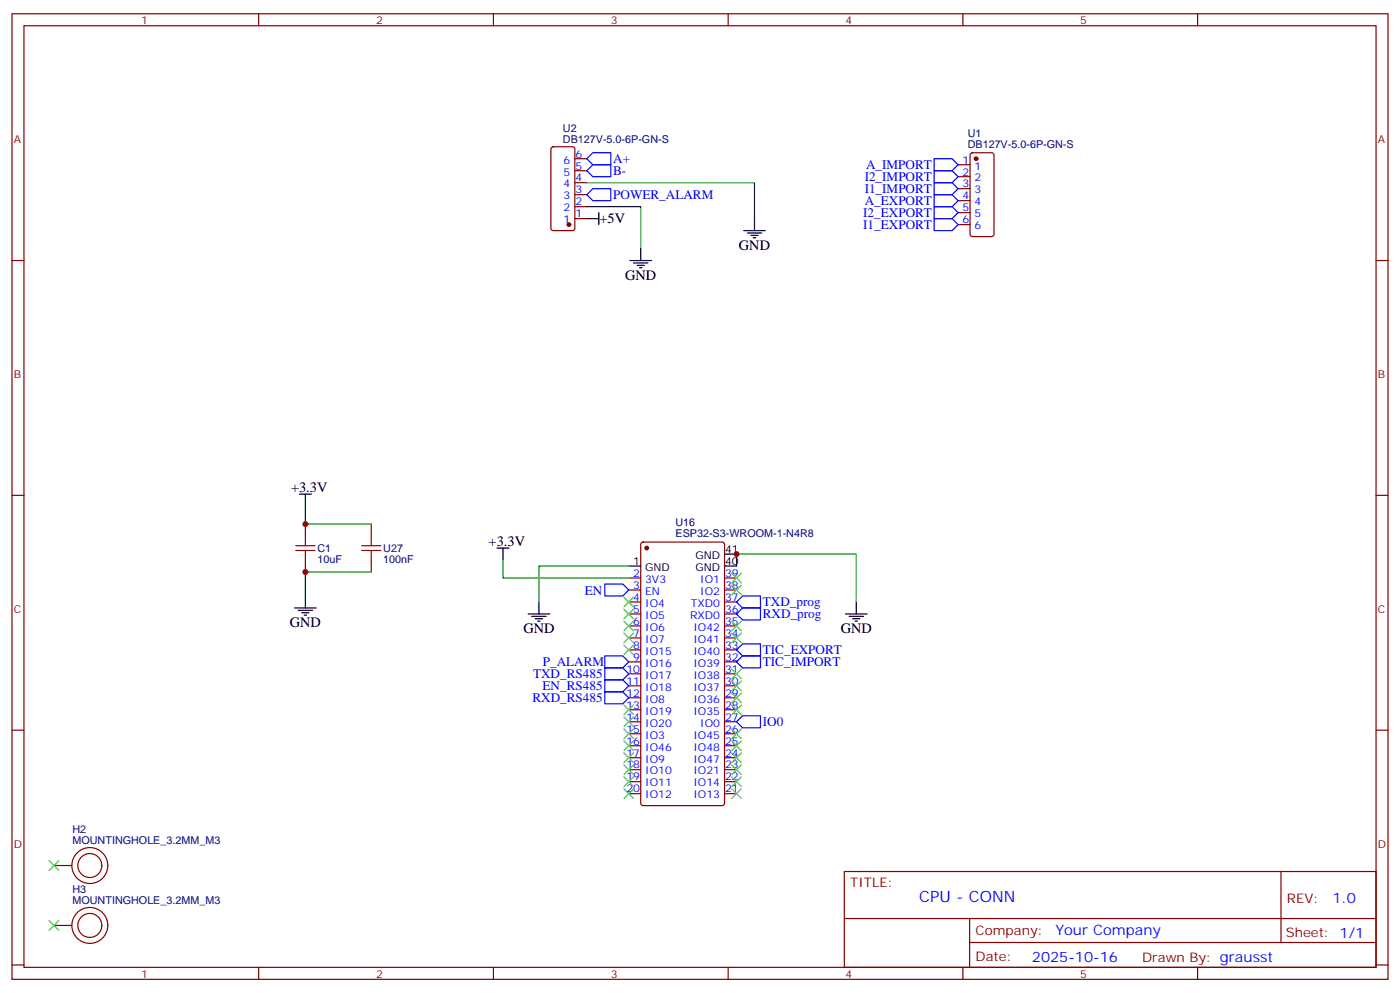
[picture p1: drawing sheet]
<svg xmlns="http://www.w3.org/2000/svg" width="412mm" height="292mm" viewBox="0 0 412 292" stroke-linecap="round" stroke-linejoin="round" font-family="sans-serif">
<g fill="none" stroke="#870000" stroke-width=".35">
<path d="M3.5 4.1h405.4v284.3h-405.4zM7.1 7.6h398.2v277.3h-398.2zM76.2 4.1v3.5M145.3 4.1v3.5M214.5 4.1v3.5M283.6 4.1v3.5M352.8 4.1v3.5M162.5 43.4l.5-.2h5.6l.7 .4v23.6l-.4 .7h-5.9l-.7-.5v-23.5zM169.3 57.3h3.6M169.3 53.8h3.6M169.3 50.3h3.6M169.3 46.7h3.6"/>
<path d="M282.2 48.5h3.6M282.2 52h3.6M282.2 55.6h3.6M282.2 59.1h3.6M286 45.2l.5-.2h5.6l.7 .4v23.6l-.5 .6-5.8 .1-.7-.5v-23.5zM3.5 76.7h3.6M169.3 64.4h3.6M169.3 60.9h3.6M282.2 62.6h3.6M282.2 66.1h3.6M405.3 76.7h3.6M3.5 145.9h3.6"/>
<path d="M90 154.3v3.6M109.4 154.3v3.6M189 159.8l.4-.2h23.3l.7 .5v76.4l-.4 .7h-23.6l-.6-.4-.1-76.5zM405.3 145.9h3.6M90 164.9v3.6M109.4 164.9v3.6M185.2 170.2h3.5M185.2 173.7h3.5M185.2 177.3h3.5M213.4 170.2h3.6M213.4 173.7h3.6M213.4 177.3h3.6"/>
<path d="M185.2 180.8h3.5M185.2 184.3h3.5M185.2 187.9h3.5M185.2 191.4h3.5M185.2 194.9h3.5M185.2 198.4h3.5M213.4 180.8h3.6M213.4 184.3h3.6M213.4 187.9h3.6M213.4 191.4h3.6M213.4 194.9h3.6M213.4 198.4h3.6"/>
<path d="M3.5 215h3.6M185.2 202h3.5M185.2 205.5h3.5M185.2 209h3.5M185.2 212.5h3.5M185.2 216.1h3.5M185.2 219.6h3.5M213.4 202h3.6M213.4 205.5h3.6M213.4 209h3.6M213.4 212.5h3.6M213.4 216.1h3.6"/>
<path d="M213.4 219.6h3.6M405.3 215h3.6M185.2 223.1h3.5M185.2 226.7h3.5M185.2 230.2h3.5M185.2 233.7h3.5M213.4 223.1h3.6M213.4 226.7h3.6M213.4 230.2h3.6M213.4 233.7h3.6M15.9 254.9h5.3M248.7 256.6h156.6v28.3h-156.6z"/>
<path d="M377.3 256.7v20.8M15.9 272.5h5.3M248.7 270.5h156.5M285.6 277.5h119.6M285.6 270.5v14.1M3.5 284.2h3.6M76.2 284.9v3.5M145.3 284.9v3.5M214.5 284.9v3.5M283.6 284.9v3.5M352.8 284.9v3.5M405.3 284.2h3.6"/>
<circle cx="26.5" cy="254.9" r="3.5"/>
<circle cx="26.5" cy="254.9" r="5.3"/>
<circle cx="26.5" cy="272.5" r="3.5"/>
<circle cx="26.5" cy="272.5" r="5.3"/>
</g>
<g fill="none" stroke="#00f" stroke-width=".35">
<path d="M172.9 46.7l1.7-1.7h5.3v3.5h-5.3zM172.9 50.3l1.7-1.8h5.3v3.5h-5.3zM172.9 57.3l1.7-1.7h5.3v3.5h-5.3zM275.2 46.7h5.3l1.7 1.8-1.7 1.8h-5.3zM275.2 50.3h5.3l1.7 1.7-1.7 1.8h-5.3zM275.2 53.8h5.3l1.7 1.8-1.7 1.7h-5.3zM275.2 57.3h5.3l1.7 1.8-1.7 1.8h-5.3zM275.2 60.9h5.3l1.7 1.7-1.7 1.8h-5.3zM275.2 64.4h5.3l1.7 1.7-1.7 1.8h-5.3zM178.2 172h5.2l1.8 1.7-1.8 1.8h-5.2zM217 177.3l1.7-1.8h5.3v3.5h-5.3zM178.2 193.1h5.2l1.8 1.8-1.8 1.8h-5.2z"/>
<path d="M178.2 196.7h5.2l1.8 1.7-1.8 1.8h-5.2zM217 180.8l1.7-1.8h5.3v3.6h-5.3zM217 191.4l1.7-1.8h5.3v3.5h-5.3zM218.7 193.1h5.3v3.6h-5.3l-1.7-1.8zM178.2 203.7h5.2l1.8 1.8-1.8 1.8h-5.2zM178.2 200.2h5.2l1.8 1.8-1.8 1.7h-5.2zM217 212.5l1.7-1.7h5.3v3.5h-5.3z"/>
</g>
<g fill="#870000" stroke="#870000" stroke-width=".35">
<circle cx="190.5" cy="161.4" r=".53"/>
<circle cx="167.6" cy="66.1" r=".53"/>
<circle cx="287.5" cy="46.7" r=".53"/>
</g>
<g fill="none" stroke="#000" stroke-width=".35">
<path d="M172.9 64.4h3.5M176.4 62.6v3.5M185.6 76.7h6.3M186.6 77.4h4.3M187.7 78.1h2.1M188.4 78.8h.7M188.7 73.2v3.5M219.1 67.9h6.3M220.1 68.6h4.3M221.2 69.3h2.1M221.9 70h.7M222.2 64.4v3.5"/>
<path d="M88.2 145.5h3.5M90 145.5v3.5M86.8 179h6.3M87.8 179.7h4.3M90 175.5v3.5M146.4 161.4h3.5M148.2 161.4v3.5M158.7 177.3v3.5M185.2 166.7h3.5M213.4 166.7h3.6M213.4 163.2h3.6M252.2 177.3v3.5"/>
<path d="M88.9 180.4h2.1M89.6 181.2h.7M155.6 180.8h6.3M156.6 181.5h4.3M157.7 182.2h2.1M158.4 182.9h.7M249.1 180.8h6.3M250.1 181.5h4.3M251.2 182.2h2.1M251.9 182.9h.7"/>
</g>
<g fill="none" stroke="#3c3" stroke-width=".35">
<path d="M183.8 179.4l2.8 2.8M183.8 175.9l2.8 2.8M186.6 179.4l-2.8 2.8M186.6 175.9l-2.8 2.8M215.5 168.8l2.9 2.8M215.5 172.3l2.9 2.9M218.4 168.8l-2.9 2.8M218.4 172.3l-2.9 2.9M183.8 190l2.8 2.8M183.8 186.4l2.8 2.9M183.8 182.9l2.8 2.8M186.6 190l-2.8 2.8"/>
<path d="M186.6 186.4l-2.8 2.9M186.6 182.9l-2.8 2.8M215.5 182.9l2.9 2.8M215.5 186.4l2.9 2.9M215.5 197l2.9 2.8M218.4 197l-2.9 2.8M218.4 186.4l-2.9 2.9M218.4 182.9l-2.9 2.8M183.8 218.2l2.8 2.8M183.8 214.7l2.8 2.8M183.8 211.1l2.8 2.9M183.8 207.6l2.8 2.8"/>
<path d="M186.6 218.2l-2.8 2.8M186.6 214.7l-2.8 2.8M186.6 211.1l-2.8 2.9M186.6 207.6l-2.8 2.8M215.5 214.7l2.9 2.8M215.5 218.2l2.9 2.8M215.5 200.6l2.9 2.8M215.5 204.1l2.9 2.8M215.5 207.6l2.9 2.8M218.4 214.7l-2.9 2.8M218.4 200.6l-2.9 2.8M218.4 218.2l-2.9 2.8"/>
<path d="M218.4 204.1l-2.9 2.8M218.4 207.6l-2.9 2.8M183.8 228.8l2.8 2.8M183.8 225.2l2.8 2.9M183.8 221.7l2.8 2.8M183.8 232.3l2.8 2.8M186.6 228.8l-2.8 2.8M186.6 225.2l-2.8 2.9M186.6 221.7l-2.8 2.8M186.6 232.3l-2.8 2.8M215.5 221.7l2.9 2.8M215.5 225.2l2.9 2.9"/>
<path d="M215.5 228.8l2.9 2.8M215.5 232.3l2.9 2.8M218.4 221.7l-2.9 2.8M218.4 225.2l-2.9 2.9M218.4 228.8l-2.9 2.8M218.4 232.3l-2.9 2.8M14.5 253.5l2.8 2.8M17.3 253.5l-2.8 2.8M14.5 271.1l2.8 2.8M17.3 271.1l-2.8 2.8"/>
</g>
<path d="M90 157.9v2.8M109.4 157.9v2.8M87.1 162.1h5.7M87.1 160.7h5.7M90 162.1v2.8M106.5 162.1h5.7M106.5 160.7h5.7M109.4 162.1v2.8" fill="none" stroke="#a10000" stroke-width=".35"/>
<path d="M172.9 53.8h49.3v10.6M172.9 60.9h15.8v12.3M90 149v5.3h19.4M109.4 168.5h-19.4v7M148.2 164.9v5.3h37M185.2 166.7h-26.5v10.6M217 166.7v-3.5h35.2v14.1" fill="none" stroke="#008700" stroke-width=".35"/>
<g fill="#c00">
<circle cx="90" cy="168.5" r=".88"/>
<circle cx="90" cy="154.3" r=".88"/>
<circle cx="217" cy="163.2" r=".88"/>
</g>
<text font-size="4.6" fill="#00f" x="270.8" y="265.7">CPU - CONN</text>
<g font-size="4.2">
<text x="176.6" y="65.8">+5V</text>
<text x="217.7" y="73.6">GND</text>
<text x="184.1" y="82.4">GND</text>
<text x="85.7" y="144.8">+3.3V</text>
<text x="143.9" y="160.7">+3.3V</text>
<text x="85.4" y="184.7">GND</text>
<text x="154.2" y="186.4">GND</text>
<text x="247.6" y="186.4">GND</text>
</g>
<g font-size="4.2" fill="#00f">
<text x="392.5" y="265.9">1.0</text>
<text x="310.9" y="275.5">Your Company</text>
<text x="304" y="283.3">2025-10-16</text>
</g>
<g font-size="3.9" fill="#00f">
<text x="180.6" y="47.9">A+</text>
<text x="180.6" y="51.5">B-</text>
<text x="254.7" y="53.3">I2_IMPORT</text>
<text x="255.1" y="49.8">A_IMPORT</text>
<text x="180.6" y="58.5">POWER_ALARM</text>
<text x="254.7" y="56.9">I1_IMPORT</text>
<text x="254.3" y="63.9">I2_EXPORT</text>
<text x="254.7" y="60.4">A_EXPORT</text>
<text x="254.3" y="67.4">I1_EXPORT</text>
<text x="172.3" y="175.1">EN</text>
<text x="224.7" y="178.4">TXD_prog</text>
<text x="224.7" y="182">RXD_prog</text>
<text x="159.9" y="196.2">P_ALARM</text>
<text x="224.7" y="196.1">TIC_IMPORT</text>
<text x="224.7" y="192.6">TIC_EXPORT</text>
<text x="157" y="199.7">TXD_RS485</text>
<text x="159.8" y="203.2">EN_RS485</text>
<text x="156.8" y="206.8">RXD_RS485</text>
<text x="224.7" y="213.7">IO0</text>
</g>
<g font-size="3.9" fill="#800">
<text x="250.5" y="261.2">TITLE:</text>
<text x="379.1" y="265.9">REV:</text>
<text x="287.4" y="275.4">Company:</text>
<text x="378.7" y="276">Sheet: 1/1</text>
<text x="287.4" y="283.1">Date:</text>
<text x="336.4" y="283.2">Drawn By: grausst</text>
</g>
<g font-size="3.2" fill="#800">
<text x="41.6" y="7.1">1</text>
<text x="110.8" y="7.1">2</text>
<text x="179.9" y="7.1">3</text>
<text x="249.1" y="7.1">4</text>
<text x="318.2" y="7.1">5</text>
<text x="4.1" y="42.2">A</text>
<text x="405.9" y="42.2">A</text>
<text x="4.1" y="111.3">B</text>
<text x="405.9" y="111.3">B</text>
<text x="4.1" y="180.4">C</text>
<text x="405.9" y="180.4">C</text>
<text x="4.1" y="249.6">D</text>
<text x="405.9" y="249.6">D</text>
<text x="41.6" y="287.9">1</text>
<text x="110.8" y="287.9">2</text>
<text x="179.9" y="287.9">3</text>
<text x="249.1" y="287.9">4</text>
<text x="318.2" y="287.9">5</text>
</g>
<g font-size="3.2" fill="#000080">
<text x="165.8" y="38.9">U2</text>
<text x="285.1" y="40.3">U1</text>
<text x="165.8" y="42.2">DB127V-5.0-6P-GN-S</text>
<text x="285.1" y="43.6">DB127V-5.0-6P-GN-S</text>
<text x="199" y="155">U16</text>
<text x="199" y="158.2">ESP32-S3-WROOM-1-N4R8</text>
<text x="93.5" y="165.8">10uF</text>
<text x="93.5" y="162.5">C1</text>
<text x="112.9" y="165.8">100nF</text>
<text x="112.9" y="162.5">U27</text>
<text x="21.4" y="245.4">H2</text>
<text x="21.4" y="248.5">MOUNTINGHOLE_3.2MM_M3</text>
<text x="21.4" y="263">H3</text>
<text x="21.4" y="266.2">MOUNTINGHOLE_3.2MM_M3</text>
</g>
<g font-size="3.2" fill="#00f">
<text x="169.5" y="46.4">6</text>
<text x="166" y="51.7">5</text>
<text x="166" y="48.2">6</text>
<text x="169.5" y="53.4">4</text>
<text x="169.5" y="49.9">5</text>
<text x="283.6" y="48.2">1</text>
<text x="283.6" y="51.7">2</text>
<text x="287.1" y="49.9">1</text>
<text x="287.1" y="53.4">2</text>
<text x="166" y="58.7">3</text>
<text x="166" y="55.2">4</text>
<text x="169.5" y="57">3</text>
<text x="283.6" y="55.2">3</text>
<text x="283.6" y="58.7">4</text>
<text x="287.1" y="57">3</text>
<text x="166" y="65.8">1</text>
<text x="166" y="62.3">2</text>
<text x="169.5" y="64">1</text>
<text x="169.5" y="60.5">2</text>
<text x="283.6" y="62.3">5</text>
<text x="283.6" y="65.8">6</text>
<text x="287.1" y="60.5">4</text>
<text x="287.1" y="64">5</text>
<text x="287.1" y="67.6">6</text>
<text x="186.5" y="169.9">2</text>
<text x="186.5" y="173.4">3</text>
<text x="190" y="171.6">3V3</text>
<text x="206.3" y="171.6">IO1</text>
<text x="213.6" y="173.4">38</text>
<text x="213.6" y="169.9">39</text>
<text x="186.5" y="176.9">4</text>
<text x="190" y="175.2">EN</text>
<text x="190" y="178.7">IO4</text>
<text x="203.5" y="178.7">TXD0</text>
<text x="206.3" y="175.2">IO2</text>
<text x="213.6" y="176.9">37</text>
<text x="186.5" y="180.4">5</text>
<text x="186.5" y="184">6</text>
<text x="190" y="182.2">IO5</text>
<text x="190" y="185.7">IO6</text>
<text x="203.3" y="182.2">RXD0</text>
<text x="204.3" y="185.7">IO42</text>
<text x="213.6" y="184">35</text>
<text x="213.6" y="180.4">36</text>
<text x="186.5" y="187.5">7</text>
<text x="186.5" y="191">8</text>
<text x="190" y="189.3">IO7</text>
<text x="204.3" y="189.3">IO41</text>
<text x="213.6" y="191">33</text>
<text x="213.6" y="187.5">34</text>
<text x="186.5" y="194.6">9</text>
<text x="190" y="192.8">IO15</text>
<text x="190" y="196.3">IO16</text>
<text x="204.3" y="196.3">IO39</text>
<text x="204.3" y="192.8">IO40</text>
<text x="213.6" y="194.6">32</text>
<text x="184.5" y="198.1">10</text>
<text x="184.5" y="201.6">11</text>
<text x="190" y="199.8">IO17</text>
<text x="190" y="203.4">IO18</text>
<text x="204.3" y="203.4">IO37</text>
<text x="204.3" y="199.8">IO38</text>
<text x="213.6" y="201.6">30</text>
<text x="213.6" y="198.1">31</text>
<text x="184.5" y="205.1">12</text>
<text x="184.5" y="208.7">13</text>
<text x="190" y="206.9">IO8</text>
<text x="204.3" y="206.9">IO36</text>
<text x="213.6" y="208.7">28</text>
<text x="213.6" y="205.1">29</text>
<text x="184.5" y="212.2">14</text>
<text x="184.5" y="215.7">15</text>
<text x="190" y="210.4">IO19</text>
<text x="190" y="214">IO20</text>
<text x="204.3" y="210.4">IO35</text>
<text x="206.3" y="214">IO0</text>
<text x="213.6" y="215.7">26</text>
<text x="213.6" y="212.2">27</text>
<text x="184.5" y="219.3">16</text>
<text x="190" y="217.5">IO3</text>
<text x="190" y="221">IO46</text>
<text x="204.3" y="221">IO48</text>
<text x="204.3" y="217.5">IO45</text>
<text x="213.6" y="219.3">25</text>
<text x="184.5" y="222.8">17</text>
<text x="184.5" y="226.3">18</text>
<text x="190" y="224.5">IO9</text>
<text x="204.3" y="224.5">IO47</text>
<text x="213.6" y="226.3">23</text>
<text x="213.6" y="222.8">24</text>
<text x="184.5" y="229.8">19</text>
<text x="184.5" y="233.4">20</text>
<text x="190" y="228.1">IO10</text>
<text x="190" y="231.6">IO11</text>
<text x="204.3" y="231.6">IO14</text>
<text x="204.3" y="228.1">IO21</text>
<text x="213.6" y="233.4">21</text>
<text x="213.6" y="229.8">22</text>
<text x="190" y="235.1">IO12</text>
<text x="204.3" y="235.1">IO13</text>
</g>
<g font-size="3.2">
<text x="186.5" y="166.3">1</text>
<text x="204.8" y="164.6">GND</text>
<text x="213.6" y="166.3">40</text>
<text x="213.6" y="162.8">41</text>
<text x="190" y="168.1">GND</text>
<text x="204.8" y="168.1">GND</text>
</g>
</svg>
